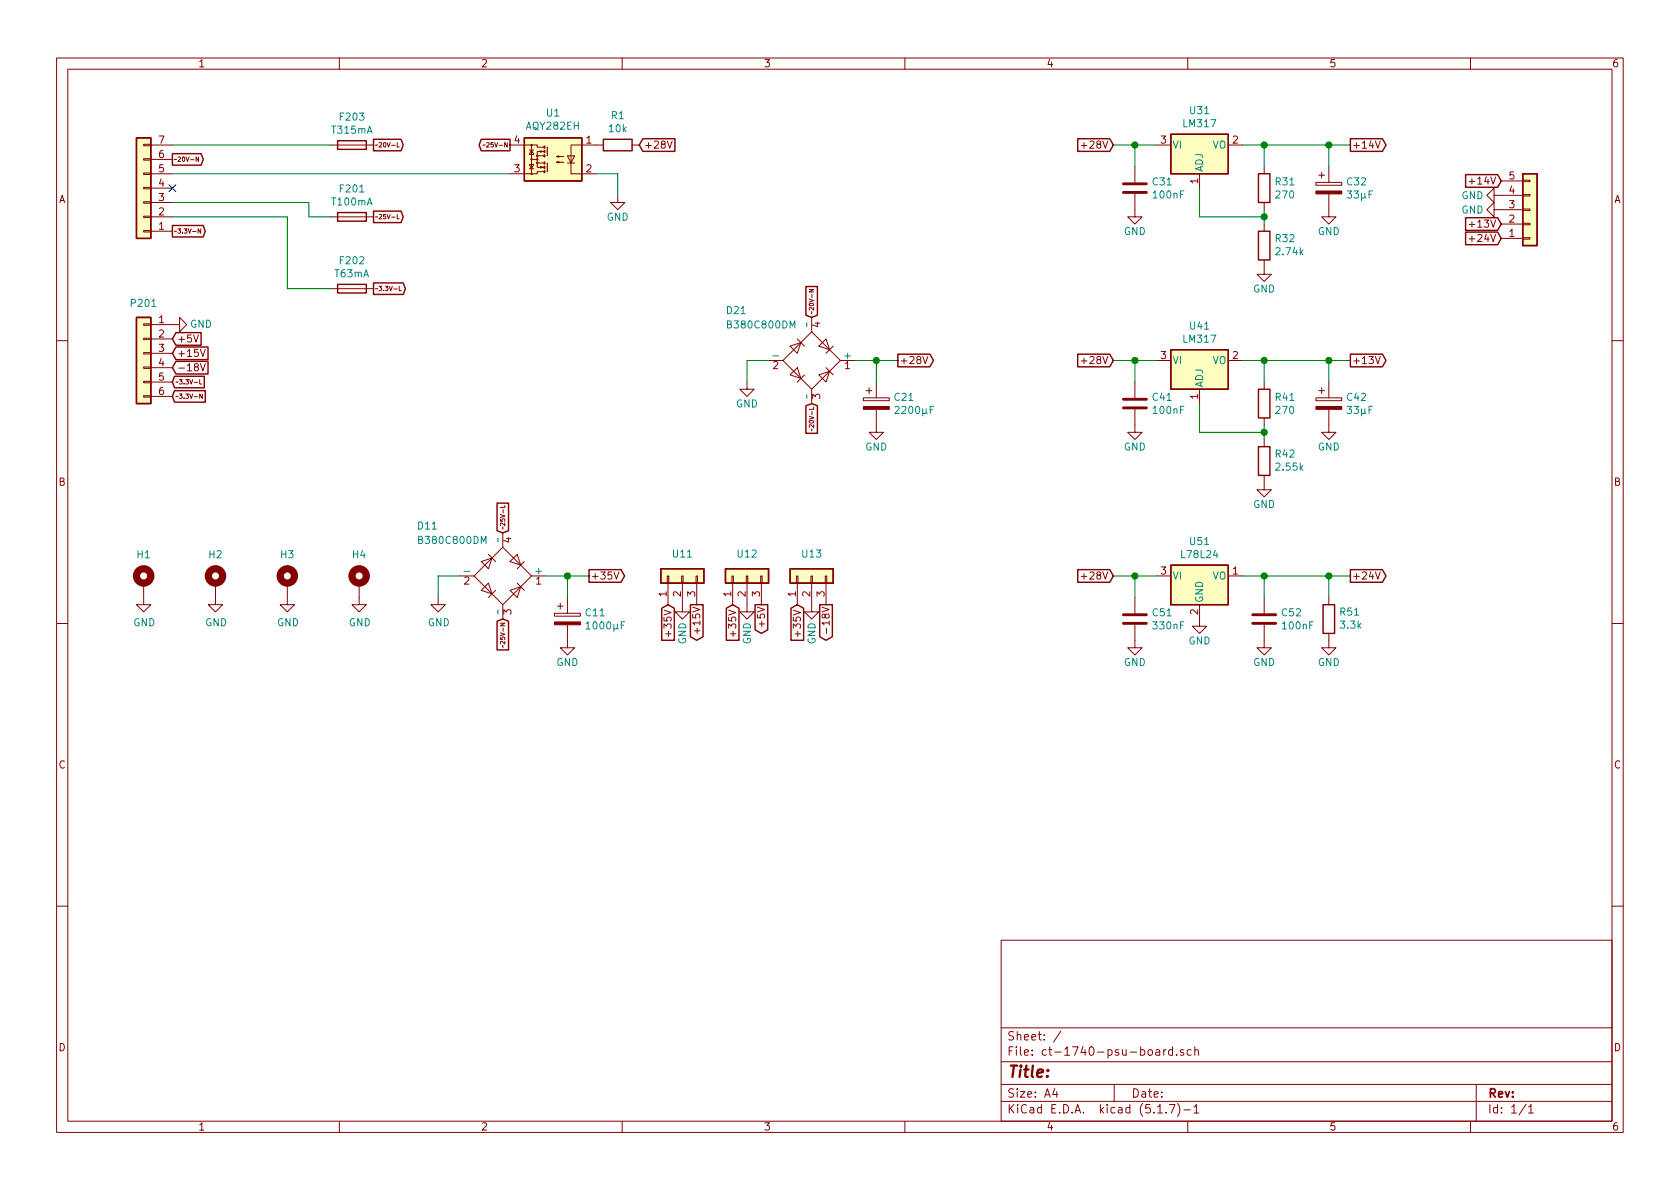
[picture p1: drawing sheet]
EESchema Schematic File Version 4
EELAYER 30 0
EELAYER END
$Descr A4 11693 8268
encoding utf-8
Sheet 1 1
Title ""
Date ""
Rev ""
Comp ""
Comment1 ""
Comment2 ""
Comment3 ""
Comment4 ""
$EndDescr
$Comp
L Connector_Generic:Conn_01x07 J1
U 1 1
P 1000 1300
F 0 "J1" H 918 775 50  0001 C CNN
F 1 "Conn_01x07" H 918 866 50  0001 C CNN
F 2 "dual_ct1740_power-supply:Conn_01x07" H 1000 1300 50  0001 C CNN
F 3 "~" H 1000 1300 50  0001 C CNN
	1    1000 1300
	-1   0    0    1   
$EndComp
$Comp
L Connector_Generic:Conn_01x05 J3
U 1 1
P 10650 1450
F 0 "J3" H 10568 1025 50  0001 C CNN
F 1 "Conn_01x05" H 10568 1116 50  0001 C CNN
F 2 "dual_ct1740_power-supply:Conn_01x05" H 10650 1450 50  0001 C CNN
F 3 "~" H 10650 1450 50  0001 C CNN
	1    10650 1450
	1    0    0    1   
$EndComp
$Comp
L Connector_Generic:Conn_01x06 P201
U 1 1
P 1000 2450
F 0 "P201" H 1000 2800 50  0000 C CNN
F 1 "Conn_01x06" H 918 2776 50  0001 C CNN
F 2 "dual_ct1740_power-supply:Conn_01x06" H 1000 2450 50  0001 C CNN
F 3 "~" H 1000 2450 50  0001 C CNN
	1    1000 2450
	-1   0    0    -1  
$EndComp
$Comp
L Device:Fuse F203
U 1 1
P 2450 1000
F 0 "F203" V 2253 1000 50  0000 C CNN
F 1 "T315mA" V 2344 1000 50  0000 C CNN
F 2 "Fuse_Holders_and_Fuses:Fuseholder5x20_horiz_open_inline_Type-I" V 2380 1000 50  0001 C CNN
F 3 "~" H 2450 1000 50  0001 C CNN
	1    2450 1000
	0    -1   1    0   
$EndComp
$Comp
L Device:Fuse F201
U 1 1
P 2450 1500
F 0 "F201" V 2253 1500 50  0000 C CNN
F 1 "T100mA" V 2344 1500 50  0000 C CNN
F 2 "Fuse_Holders_and_Fuses:Fuseholder5x20_horiz_open_inline_Type-I" V 2380 1500 50  0001 C CNN
F 3 "~" H 2450 1500 50  0001 C CNN
	1    2450 1500
	0    -1   1    0   
$EndComp
Text GLabel 1200 1600 2    31   Output ~ 0
~~3.3V-N
$Comp
L Mechanical:MountingHole_Pad H1
U 1 1
P 1000 4050
F 0 "H1" H 1000 4250 50  0000 C CNN
F 1 "MountingHole_Pad" H 1100 4008 50  0001 L CNN
F 2 "Mounting_Holes:MountingHole_4mm_Pad" H 1000 4050 50  0001 C CNN
F 3 "~" H 1000 4050 50  0001 C CNN
	1    1000 4050
	1    0    0    -1  
$EndComp
$Comp
L Mechanical:MountingHole_Pad H2
U 1 1
P 1500 4050
F 0 "H2" H 1500 4250 50  0000 C CNN
F 1 "MountingHole_Pad" H 1600 4008 50  0001 L CNN
F 2 "Mounting_Holes:MountingHole_4mm_Pad" H 1500 4050 50  0001 C CNN
F 3 "~" H 1500 4050 50  0001 C CNN
	1    1500 4050
	1    0    0    -1  
$EndComp
$Comp
L Mechanical:MountingHole_Pad H3
U 1 1
P 2000 4050
F 0 "H3" H 2000 4250 50  0000 C CNN
F 1 "MountingHole_Pad" H 2100 4008 50  0001 L CNN
F 2 "Mounting_Holes:MountingHole_4mm_Pad" H 2000 4050 50  0001 C CNN
F 3 "~" H 2000 4050 50  0001 C CNN
	1    2000 4050
	1    0    0    -1  
$EndComp
$Comp
L Mechanical:MountingHole_Pad H4
U 1 1
P 2500 4050
F 0 "H4" H 2500 4250 50  0000 C CNN
F 1 "MountingHole_Pad" H 2600 4008 50  0001 L CNN
F 2 "Mounting_Holes:MountingHole_4mm_Pad" H 2500 4050 50  0001 C CNN
F 3 "~" H 2500 4050 50  0001 C CNN
	1    2500 4050
	1    0    0    -1  
$EndComp
NoConn ~ 1200 1300
$Comp
L Diode_Bridge:B380C800DM D21
U 1 1
P 5650 2500
F 0 "D21" H 5050 2850 50  0000 L CNN
F 1 "B380C800DM" H 5050 2750 50  0000 L CNN
F 2 "Diodes_THT:Diode_Bridge_DIP-4_W7.62mm_P5.08mm" H 5800 2625 50  0001 L CNN
F 3 "https://www.vishay.com/docs/88533/800dm.pdf" H 5650 2500 50  0001 C CNN
	1    5650 2500
	1    0    0    -1  
$EndComp
$Comp
L power:GND #PWR0116
U 1 1
P 5200 2650
F 0 "#PWR0116" H 5200 2400 50  0001 C CNN
F 1 "GND" H 5200 2500 50  0000 C CNN
F 2 "" H 5200 2650 50  0001 C CNN
F 3 "" H 5200 2650 50  0001 C CNN
	1    5200 2650
	1    0    0    -1  
$EndComp
Wire Wire Line
	5200 2650 5200 2500
Wire Wire Line
	5200 2500 5350 2500
Wire Wire Line
	6100 2500 5950 2500
$Comp
L Device:CP C21
U 1 1
P 6100 2800
F 0 "C21" H 6218 2846 50  0000 L CNN
F 1 "2200µF" H 6218 2755 50  0000 L CNN
F 2 "Capacitors_THT:CP_Radial_D16.0mm_P7.50mm" H 6138 2650 50  0001 C CNN
F 3 "~" H 6100 2800 50  0001 C CNN
	1    6100 2800
	1    0    0    -1  
$EndComp
$Comp
L power:GND #PWR0118
U 1 1
P 6100 2950
F 0 "#PWR0118" H 6100 2700 50  0001 C CNN
F 1 "GND" H 6100 2800 50  0000 C CNN
F 2 "" H 6100 2950 50  0001 C CNN
F 3 "" H 6100 2950 50  0001 C CNN
	1    6100 2950
	1    0    0    -1  
$EndComp
Wire Wire Line
	6100 2650 6100 2500
$Comp
L Regulator_Linear:L78L24_TO92 U51
U 1 1
P 8350 4000
F 0 "U51" H 8350 4242 50  0000 C CNN
F 1 "L78L24" H 8350 4151 50  0000 C CNN
F 2 "TO_SOT_Packages_THT:TO-92_Inline_Wide" H 8350 4225 50  0001 C CIN
F 3 "http://www.st.com/content/ccc/resource/technical/document/datasheet/15/55/e5/aa/23/5b/43/fd/CD00000446.pdf/files/CD00000446.pdf/jcr:content/translations/en.CD00000446.pdf" H 8350 3950 50  0001 C CNN
	1    8350 4000
	1    0    0    -1  
$EndComp
$Comp
L power:GND #PWR0119
U 1 1
P 8350 4300
F 0 "#PWR0119" H 8350 4050 50  0001 C CNN
F 1 "GND" H 8350 4150 50  0000 C CNN
F 2 "" H 8350 4300 50  0001 C CNN
F 3 "" H 8350 4300 50  0001 C CNN
	1    8350 4300
	1    0    0    -1  
$EndComp
$Comp
L Device:C C52
U 1 1
P 8800 4300
F 0 "C52" H 8915 4346 50  0000 L CNN
F 1 "100nF" H 8915 4255 50  0000 L CNN
F 2 "Capacitors_THT:C_Disc_D4.3mm_W1.9mm_P5.00mm" H 8838 4150 50  0001 C CNN
F 3 "~" H 8800 4300 50  0001 C CNN
	1    8800 4300
	1    0    0    -1  
$EndComp
$Comp
L power:GND #PWR0124
U 1 1
P 8800 4450
F 0 "#PWR0124" H 8800 4200 50  0001 C CNN
F 1 "GND" H 8800 4300 50  0000 C CNN
F 2 "" H 8800 4450 50  0001 C CNN
F 3 "" H 8800 4450 50  0001 C CNN
	1    8800 4450
	1    0    0    -1  
$EndComp
Wire Wire Line
	8650 4000 8800 4000
Wire Wire Line
	8800 4000 8800 4150
$Comp
L Regulator_Linear:LM317_TO-220 U31
U 1 1
P 8350 1000
F 0 "U31" H 8350 1242 50  0000 C CNN
F 1 "LM317" H 8350 1151 50  0000 C CNN
F 2 "TO_SOT_Packages_THT:TO-220-3_Vertical" H 8350 1250 50  0001 C CIN
F 3 "http://www.ti.com/lit/ds/symlink/lm317.pdf" H 8350 1000 50  0001 C CNN
	1    8350 1000
	1    0    0    -1  
$EndComp
$Comp
L Regulator_Linear:LM317_TO-220 U41
U 1 1
P 8350 2500
F 0 "U41" H 8350 2742 50  0000 C CNN
F 1 "LM317" H 8350 2651 50  0000 C CNN
F 2 "TO_SOT_Packages_THT:TO-220-3_Vertical" H 8350 2750 50  0001 C CIN
F 3 "http://www.ti.com/lit/ds/symlink/lm317.pdf" H 8350 2500 50  0001 C CNN
	1    8350 2500
	1    0    0    -1  
$EndComp
$Comp
L Device:C C31
U 1 1
P 7900 1300
F 0 "C31" H 8015 1346 50  0000 L CNN
F 1 "100nF" H 8015 1255 50  0000 L CNN
F 2 "Capacitors_THT:C_Disc_D4.3mm_W1.9mm_P5.00mm" H 7938 1150 50  0001 C CNN
F 3 "~" H 7900 1300 50  0001 C CNN
	1    7900 1300
	1    0    0    -1  
$EndComp
$Comp
L Device:C C41
U 1 1
P 7900 2800
F 0 "C41" H 8015 2846 50  0000 L CNN
F 1 "100nF" H 8015 2755 50  0000 L CNN
F 2 "Capacitors_THT:C_Disc_D4.3mm_W1.9mm_P5.00mm" H 7938 2650 50  0001 C CNN
F 3 "~" H 7900 2800 50  0001 C CNN
	1    7900 2800
	1    0    0    -1  
$EndComp
Text GLabel 9400 1000 2    50   Output ~ 0
+14V
Text GLabel 9400 2500 2    50   Output ~ 0
+13V
$Comp
L Device:CP C32
U 1 1
P 9250 1300
F 0 "C32" H 9368 1346 50  0000 L CNN
F 1 "33µF" H 9368 1255 50  0000 L CNN
F 2 "Capacitors_THT:CP_Radial_D5.0mm_P2.00mm" H 9288 1150 50  0001 C CNN
F 3 "~" H 9250 1300 50  0001 C CNN
	1    9250 1300
	1    0    0    -1  
$EndComp
$Comp
L Device:CP C42
U 1 1
P 9250 2800
F 0 "C42" H 9368 2846 50  0000 L CNN
F 1 "33µF" H 9368 2755 50  0000 L CNN
F 2 "Capacitors_THT:CP_Radial_D5.0mm_P2.00mm" H 9288 2650 50  0001 C CNN
F 3 "~" H 9250 2800 50  0001 C CNN
	1    9250 2800
	1    0    0    -1  
$EndComp
$Comp
L power:GND #PWR0125
U 1 1
P 8800 3350
F 0 "#PWR0125" H 8800 3100 50  0001 C CNN
F 1 "GND" H 8800 3200 50  0000 C CNN
F 2 "" H 8800 3350 50  0001 C CNN
F 3 "" H 8800 3350 50  0001 C CNN
	1    8800 3350
	1    0    0    -1  
$EndComp
$Comp
L power:GND #PWR0126
U 1 1
P 8800 1850
F 0 "#PWR0126" H 8800 1600 50  0001 C CNN
F 1 "GND" H 8800 1700 50  0000 C CNN
F 2 "" H 8800 1850 50  0001 C CNN
F 3 "" H 8800 1850 50  0001 C CNN
	1    8800 1850
	1    0    0    -1  
$EndComp
$Comp
L power:GND #PWR0127
U 1 1
P 7900 1450
F 0 "#PWR0127" H 7900 1200 50  0001 C CNN
F 1 "GND" H 7900 1300 50  0000 C CNN
F 2 "" H 7900 1450 50  0001 C CNN
F 3 "" H 7900 1450 50  0001 C CNN
	1    7900 1450
	1    0    0    -1  
$EndComp
$Comp
L power:GND #PWR0128
U 1 1
P 7900 2950
F 0 "#PWR0128" H 7900 2700 50  0001 C CNN
F 1 "GND" H 7900 2800 50  0000 C CNN
F 2 "" H 7900 2950 50  0001 C CNN
F 3 "" H 7900 2950 50  0001 C CNN
	1    7900 2950
	1    0    0    -1  
$EndComp
Wire Wire Line
	8800 2950 8800 3000
Wire Wire Line
	8800 1450 8800 1500
Wire Wire Line
	8350 1500 8800 1500
Wire Wire Line
	8350 1300 8350 1500
Connection ~ 8800 1500
Wire Wire Line
	8800 1500 8800 1550
Wire Wire Line
	8800 3000 8350 3000
Wire Wire Line
	8350 3000 8350 2800
Connection ~ 8800 3000
Wire Wire Line
	8800 3000 8800 3050
Wire Wire Line
	8650 2500 8800 2500
Wire Wire Line
	8800 2500 8800 2650
Wire Wire Line
	8050 1000 7900 1000
Wire Wire Line
	7900 1000 7900 1150
Wire Wire Line
	8050 2500 7900 2500
Wire Wire Line
	7900 2500 7900 2650
Wire Wire Line
	8650 1000 8800 1000
Wire Wire Line
	8800 1000 8800 1150
Wire Wire Line
	8800 1000 9250 1000
Wire Wire Line
	9250 1000 9250 1150
Connection ~ 8800 1000
Wire Wire Line
	8800 2500 9250 2500
Wire Wire Line
	9250 2500 9250 2650
Connection ~ 8800 2500
$Comp
L power:GND #PWR0131
U 1 1
P 9250 1450
F 0 "#PWR0131" H 9250 1200 50  0001 C CNN
F 1 "GND" H 9250 1300 50  0000 C CNN
F 2 "" H 9250 1450 50  0001 C CNN
F 3 "" H 9250 1450 50  0001 C CNN
	1    9250 1450
	1    0    0    -1  
$EndComp
$Comp
L power:GND #PWR0132
U 1 1
P 9250 2950
F 0 "#PWR0132" H 9250 2700 50  0001 C CNN
F 1 "GND" H 9250 2800 50  0000 C CNN
F 2 "" H 9250 2950 50  0001 C CNN
F 3 "" H 9250 2950 50  0001 C CNN
	1    9250 2950
	1    0    0    -1  
$EndComp
Text GLabel 10450 1250 0    50   Input ~ 0
+14V
Text GLabel 10450 1550 0    50   Input ~ 0
+13V
$Comp
L Device:CP C11
U 1 1
P 3950 4300
F 0 "C11" H 4068 4346 50  0000 L CNN
F 1 "1000µF" H 4068 4255 50  0000 L CNN
F 2 "Capacitors_THT:CP_Radial_D16.0mm_P7.50mm" H 3988 4150 50  0001 C CNN
F 3 "~" H 3950 4300 50  0001 C CNN
	1    3950 4300
	1    0    0    -1  
$EndComp
$Comp
L power:GND #PWR0135
U 1 1
P 3950 4450
F 0 "#PWR0135" H 3950 4200 50  0001 C CNN
F 1 "GND" H 3950 4300 50  0000 C CNN
F 2 "" H 3950 4450 50  0001 C CNN
F 3 "" H 3950 4450 50  0001 C CNN
	1    3950 4450
	1    0    0    -1  
$EndComp
Wire Wire Line
	3950 4000 3950 4150
Wire Wire Line
	3800 4000 3950 4000
$Comp
L Connector_Generic:Conn_01x03 U12
U 1 1
P 5200 4000
F 0 "U12" V 5350 4000 50  0000 C CNN
F 1 "Conn_01x03" H 5280 3901 50  0001 L CNN
F 2 "TO_SOT_Packages_THT:TO-220-3_Vertical" H 5200 4000 50  0001 C CNN
F 3 "~" H 5200 4000 50  0001 C CNN
	1    5200 4000
	0    -1   -1   0   
$EndComp
$Comp
L Connector_Generic:Conn_01x03 U11
U 1 1
P 4750 4000
F 0 "U11" V 4900 4000 50  0000 C CNN
F 1 "Conn_01x03" H 4830 3901 50  0001 L CNN
F 2 "TO_SOT_Packages_THT:TO-220-3_Vertical" H 4750 4000 50  0001 C CNN
F 3 "~" H 4750 4000 50  0001 C CNN
	1    4750 4000
	0    -1   -1   0   
$EndComp
$Comp
L power:GND #PWR0133
U 1 1
P 4750 4200
F 0 "#PWR0133" H 4750 3950 50  0001 C CNN
F 1 "GND" V 4750 4000 50  0000 C CNN
F 2 "" H 4750 4200 50  0001 C CNN
F 3 "" H 4750 4200 50  0001 C CNN
	1    4750 4200
	1    0    0    -1  
$EndComp
$Comp
L power:GND #PWR0134
U 1 1
P 5200 4200
F 0 "#PWR0134" H 5200 3950 50  0001 C CNN
F 1 "GND" V 5200 4000 50  0000 C CNN
F 2 "" H 5200 4200 50  0001 C CNN
F 3 "" H 5200 4200 50  0001 C CNN
	1    5200 4200
	1    0    0    -1  
$EndComp
$Comp
L Relay_SolidState:ASSR-1218 U1
U 1 1
P 3850 1100
F 0 "U1" H 3850 1425 50  0000 C CNN
F 1 "AQY282EH" H 3850 1334 50  0000 C CNN
F 2 "Housings_DIP:DIP-4_W7.62mm" H 3650 900 50  0001 L CIN
F 3 "https://docs.broadcom.com/docs/AV02-0173EN" H 3850 1100 50  0001 L CNN
	1    3850 1100
	-1   0    0    -1  
$EndComp
Wire Wire Line
	1200 1000 2300 1000
$Comp
L power:GND #PWR0139
U 1 1
P 4300 1350
F 0 "#PWR0139" H 4300 1100 50  0001 C CNN
F 1 "GND" H 4300 1200 50  0000 C CNN
F 2 "" H 4300 1350 50  0001 C CNN
F 3 "" H 4300 1350 50  0001 C CNN
	1    4300 1350
	1    0    0    -1  
$EndComp
$Comp
L Device:R R1
U 1 1
P 4300 1000
F 0 "R1" V 4093 1000 50  0000 C CNN
F 1 "10k" V 4184 1000 50  0000 C CNN
F 2 "Resistors_THT:R_Axial_DIN0207_L6.3mm_D2.5mm_P10.16mm_Horizontal" V 4230 1000 50  0001 C CNN
F 3 "~" H 4300 1000 50  0001 C CNN
	1    4300 1000
	0    -1   1    0   
$EndComp
$Comp
L power:GND #PWR0108
U 1 1
P 2500 4150
F 0 "#PWR0108" H 2500 3900 50  0001 C CNN
F 1 "GND" H 2505 3977 50  0000 C CNN
F 2 "" H 2500 4150 50  0001 C CNN
F 3 "" H 2500 4150 50  0001 C CNN
	1    2500 4150
	1    0    0    -1  
$EndComp
$Comp
L power:GND #PWR0109
U 1 1
P 2000 4150
F 0 "#PWR0109" H 2000 3900 50  0001 C CNN
F 1 "GND" H 2005 3977 50  0000 C CNN
F 2 "" H 2000 4150 50  0001 C CNN
F 3 "" H 2000 4150 50  0001 C CNN
	1    2000 4150
	1    0    0    -1  
$EndComp
$Comp
L power:GND #PWR0110
U 1 1
P 1500 4150
F 0 "#PWR0110" H 1500 3900 50  0001 C CNN
F 1 "GND" H 1505 3977 50  0000 C CNN
F 2 "" H 1500 4150 50  0001 C CNN
F 3 "" H 1500 4150 50  0001 C CNN
	1    1500 4150
	1    0    0    -1  
$EndComp
$Comp
L power:GND #PWR0111
U 1 1
P 1000 4150
F 0 "#PWR0111" H 1000 3900 50  0001 C CNN
F 1 "GND" H 1005 3977 50  0000 C CNN
F 2 "" H 1000 4150 50  0001 C CNN
F 3 "" H 1000 4150 50  0001 C CNN
	1    1000 4150
	1    0    0    -1  
$EndComp
Wire Wire Line
	4300 1350 4300 1200
Wire Wire Line
	4300 1200 4150 1200
$Comp
L Diode_Bridge:B380C800DM D11
U 1 1
P 3500 4000
F 0 "D11" H 2900 4350 50  0000 L CNN
F 1 "B380C800DM" H 2900 4250 50  0000 L CNN
F 2 "Diodes_THT:Diode_Bridge_DIP-4_W7.62mm_P5.08mm" H 3650 4125 50  0001 L CNN
F 3 "https://www.vishay.com/docs/88533/800dm.pdf" H 3500 4000 50  0001 C CNN
	1    3500 4000
	1    0    0    -1  
$EndComp
$Comp
L power:GND #PWR0113
U 1 1
P 3050 4150
F 0 "#PWR0113" H 3050 3900 50  0001 C CNN
F 1 "GND" H 3055 3977 50  0000 C CNN
F 2 "" H 3050 4150 50  0001 C CNN
F 3 "" H 3050 4150 50  0001 C CNN
	1    3050 4150
	1    0    0    -1  
$EndComp
Wire Wire Line
	3200 4000 3050 4000
Wire Wire Line
	3050 4000 3050 4150
Wire Wire Line
	3550 1200 1200 1200
$Comp
L Connector_Generic:Conn_01x03 U13
U 1 1
P 5650 4000
F 0 "U13" V 5800 4000 50  0000 C CNN
F 1 "Conn_01x03" V 5523 3812 50  0001 R CNN
F 2 "TO_SOT_Packages_THT:TO-220-3_Vertical" H 5650 4000 50  0001 C CNN
F 3 "~" H 5650 4000 50  0001 C CNN
	1    5650 4000
	0    -1   -1   0   
$EndComp
$Comp
L power:GND #PWR0107
U 1 1
P 5650 4200
F 0 "#PWR0107" H 5650 3950 50  0001 C CNN
F 1 "GND" V 5650 4000 50  0000 C CNN
F 2 "" H 5650 4200 50  0001 C CNN
F 3 "" H 5650 4200 50  0001 C CNN
	1    5650 4200
	1    0    0    -1  
$EndComp
$Comp
L Device:R R42
U 1 1
P 8800 3200
F 0 "R42" H 8730 3154 50  0000 R CNN
F 1 "2.55k" H 8730 3245 50  0000 R CNN
F 2 "Resistors_THT:R_Axial_DIN0207_L6.3mm_D2.5mm_P5.08mm_Vertical" V 8730 3200 50  0001 C CNN
F 3 "~" H 8800 3200 50  0001 C CNN
	1    8800 3200
	-1   0    0    1   
$EndComp
$Comp
L Device:R R41
U 1 1
P 8800 2800
F 0 "R41" H 8870 2846 50  0000 L CNN
F 1 "270" H 8870 2755 50  0000 L CNN
F 2 "Resistors_THT:R_Axial_DIN0207_L6.3mm_D2.5mm_P5.08mm_Vertical" V 8730 2800 50  0001 C CNN
F 3 "~" H 8800 2800 50  0001 C CNN
	1    8800 2800
	1    0    0    -1  
$EndComp
$Comp
L Device:R R32
U 1 1
P 8800 1700
F 0 "R32" H 8730 1654 50  0000 R CNN
F 1 "2.74k" H 8730 1745 50  0000 R CNN
F 2 "Resistors_THT:R_Axial_DIN0207_L6.3mm_D2.5mm_P5.08mm_Vertical" V 8730 1700 50  0001 C CNN
F 3 "~" H 8800 1700 50  0001 C CNN
	1    8800 1700
	-1   0    0    1   
$EndComp
$Comp
L Device:R R31
U 1 1
P 8800 1300
F 0 "R31" H 8870 1346 50  0000 L CNN
F 1 "270" H 8870 1255 50  0000 L CNN
F 2 "Resistors_THT:R_Axial_DIN0207_L6.3mm_D2.5mm_P5.08mm_Vertical" V 8730 1300 50  0001 C CNN
F 3 "~" H 8800 1300 50  0001 C CNN
	1    8800 1300
	1    0    0    -1  
$EndComp
Text GLabel 4450 1000 2    50   Input ~ 0
+28V
Text GLabel 6250 2500 2    50   Output ~ 0
+28V
Wire Wire Line
	6250 2500 6100 2500
Connection ~ 6100 2500
Text GLabel 10450 1650 0    50   Input ~ 0
+24V
Text GLabel 4100 4000 2    50   Output ~ 0
+35V
Wire Wire Line
	4100 4000 3950 4000
Connection ~ 3950 4000
Text GLabel 4650 4200 3    50   Input ~ 0
+35V
Text GLabel 5100 4200 3    50   Input ~ 0
+35V
Text GLabel 5550 4200 3    50   Input ~ 0
+35V
Text GLabel 5750 4200 3    50   Output ~ 0
-18V
Text GLabel 7750 1000 0    50   Input ~ 0
+28V
Wire Wire Line
	7750 1000 7900 1000
Connection ~ 7900 1000
Text GLabel 7750 2500 0    50   Input ~ 0
+28V
Wire Wire Line
	7750 2500 7900 2500
Connection ~ 7900 2500
Wire Wire Line
	9400 1000 9250 1000
Connection ~ 9250 1000
Wire Wire Line
	9400 2500 9250 2500
Connection ~ 9250 2500
Text GLabel 7750 4000 0    50   Input ~ 0
+28V
Text GLabel 9400 4000 2    50   Output ~ 0
+24V
Connection ~ 8800 4000
$Comp
L Device:C C51
U 1 1
P 7900 4300
F 0 "C51" H 8015 4346 50  0000 L CNN
F 1 "330nF" H 8015 4255 50  0000 L CNN
F 2 "Capacitors_THT:C_Disc_D4.3mm_W1.9mm_P5.00mm" H 7938 4150 50  0001 C CNN
F 3 "~" H 7900 4300 50  0001 C CNN
	1    7900 4300
	1    0    0    -1  
$EndComp
Wire Wire Line
	7750 4000 7900 4000
Wire Wire Line
	7900 4150 7900 4000
Connection ~ 7900 4000
Wire Wire Line
	7900 4000 8050 4000
$Comp
L power:GND #PWR0101
U 1 1
P 7900 4450
F 0 "#PWR0101" H 7900 4200 50  0001 C CNN
F 1 "GND" H 7900 4300 50  0000 C CNN
F 2 "" H 7900 4450 50  0001 C CNN
F 3 "" H 7900 4450 50  0001 C CNN
	1    7900 4450
	1    0    0    -1  
$EndComp
Text GLabel 4850 4200 3    50   Output ~ 0
+15V
Text GLabel 1200 2450 2    50   Input ~ 0
+15V
Text GLabel 1200 2550 2    50   Input ~ 0
-18V
$Comp
L Device:Fuse F202
U 1 1
P 2450 2000
F 0 "F202" V 2253 2000 50  0000 C CNN
F 1 "T63mA" V 2344 2000 50  0000 C CNN
F 2 "Fuse_Holders_and_Fuses:Fuseholder5x20_horiz_open_inline_Type-I" V 2380 2000 50  0001 C CNN
F 3 "~" H 2450 2000 50  0001 C CNN
	1    2450 2000
	0    -1   1    0   
$EndComp
Wire Wire Line
	2150 1400 2150 1500
Wire Wire Line
	2150 1500 2300 1500
Wire Wire Line
	1200 1400 2150 1400
Wire Wire Line
	2300 2000 2000 2000
Wire Wire Line
	2000 2000 2000 1500
Wire Wire Line
	2000 1500 1200 1500
Text GLabel 1200 2750 2    31   Input ~ 0
~~3.3V-N
Text GLabel 1200 2650 2    31   Input ~ 0
~~3.3V-L
Text GLabel 2600 2000 2    31   Output ~ 0
~~3.3V-L
Text GLabel 2600 1000 2    31   Output ~ 0
~~20V-L
Text GLabel 5650 2800 3    31   Input ~ 0
~~20V-L
Text GLabel 5650 2200 1    31   Input ~ 0
~~20V-N
Text GLabel 1200 1100 2    31   Output ~ 0
~~20V-N
Text GLabel 2600 1500 2    31   Output ~ 0
~~25V-L
Text GLabel 3500 3700 1    31   Input ~ 0
~~25V-L
Text GLabel 3500 4300 3    31   Input ~ 0
~~25V-N
Text GLabel 3550 1000 0    31   Output ~ 0
~~25V-N
$Comp
L power:GND #PWR0102
U 1 1
P 1200 2250
F 0 "#PWR0102" H 1200 2000 50  0001 C CNN
F 1 "GND" V 1200 2050 50  0000 C CNN
F 2 "" H 1200 2250 50  0001 C CNN
F 3 "" H 1200 2250 50  0001 C CNN
	1    1200 2250
	0    -1   -1   0   
$EndComp
$Comp
L power:GND #PWR0104
U 1 1
P 10450 1350
F 0 "#PWR0104" H 10450 1100 50  0001 C CNN
F 1 "GND" V 10450 1150 50  0000 C CNN
F 2 "" H 10450 1350 50  0001 C CNN
F 3 "" H 10450 1350 50  0001 C CNN
	1    10450 1350
	0    1    1    0   
$EndComp
$Comp
L power:GND #PWR0105
U 1 1
P 10450 1450
F 0 "#PWR0105" H 10450 1200 50  0001 C CNN
F 1 "GND" V 10450 1250 50  0000 C CNN
F 2 "" H 10450 1450 50  0001 C CNN
F 3 "" H 10450 1450 50  0001 C CNN
	1    10450 1450
	0    1    1    0   
$EndComp
Text GLabel 1200 2350 2    50   Input ~ 0
+5V
Text GLabel 5300 4200 3    50   Output ~ 0
+5V
$Comp
L Device:R R51
U 1 1
P 9250 4300
F 0 "R51" H 9180 4254 50  0000 R CNN
F 1 "3.3k" H 9180 4345 50  0000 R CNN
F 2 "Resistors_THT:R_Axial_DIN0207_L6.3mm_D2.5mm_P10.16mm_Horizontal" V 9180 4300 50  0001 C CNN
F 3 "~" H 9250 4300 50  0001 C CNN
	1    9250 4300
	-1   0    0    1   
$EndComp
$Comp
L power:GND #PWR?
U 1 1
P 9250 4450
F 0 "#PWR?" H 9250 4200 50  0001 C CNN
F 1 "GND" H 9250 4300 50  0000 C CNN
F 2 "" H 9250 4450 50  0001 C CNN
F 3 "" H 9250 4450 50  0001 C CNN
	1    9250 4450
	1    0    0    -1  
$EndComp
Wire Wire Line
	8800 4000 9250 4000
Wire Wire Line
	9250 4150 9250 4000
Connection ~ 9250 4000
Wire Wire Line
	9250 4000 9400 4000
$EndSCHEMATC
